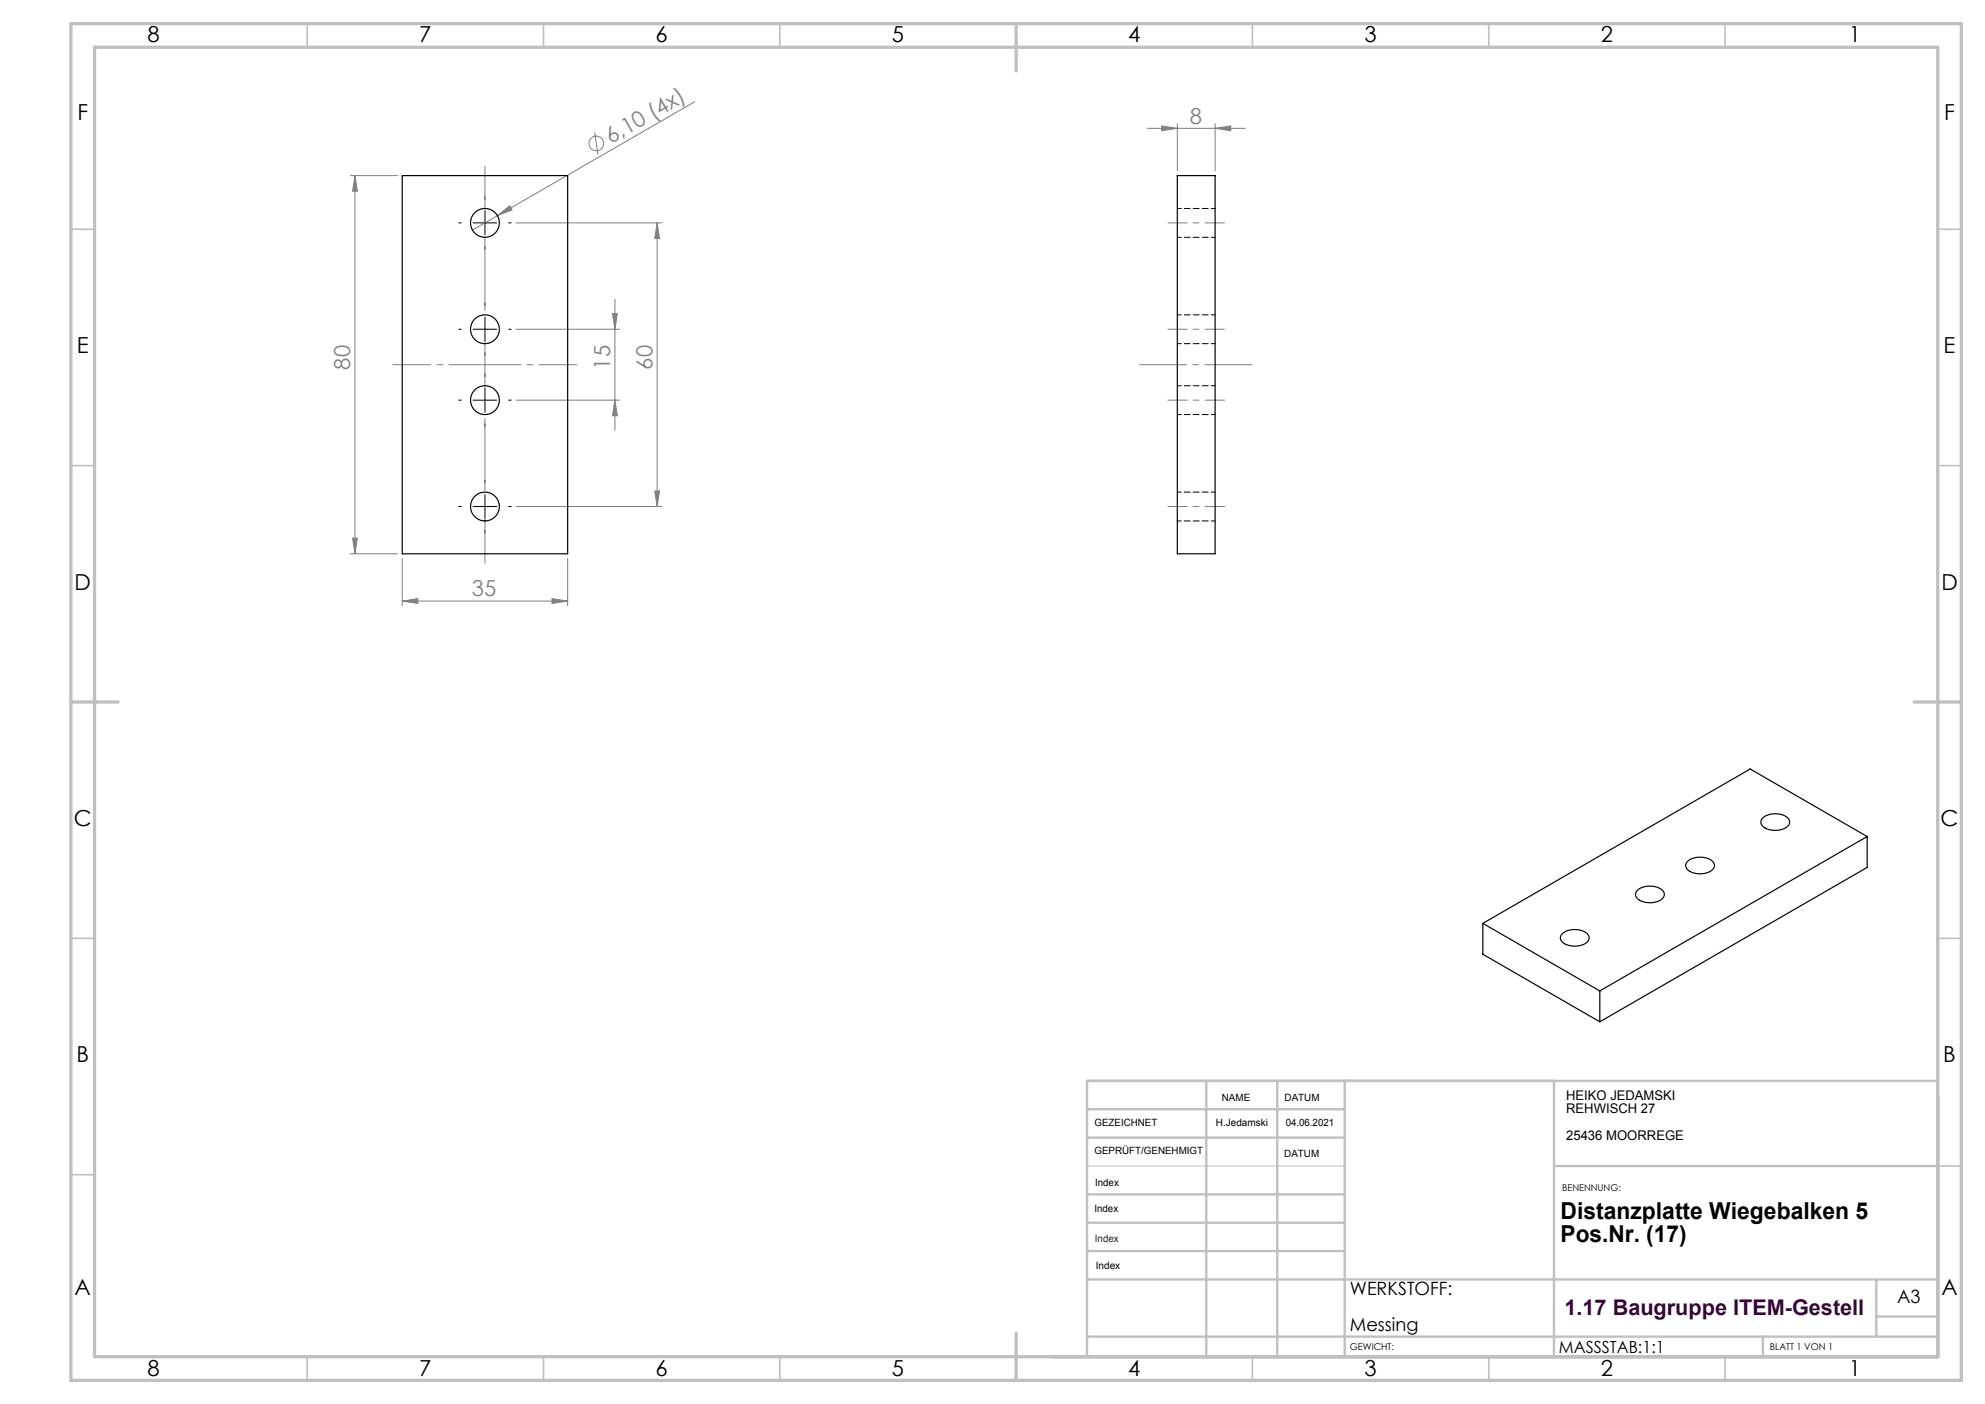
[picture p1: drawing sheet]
<svg xmlns="http://www.w3.org/2000/svg" width="420mm" height="297mm" viewBox="0 0 420 297" stroke-linecap="round" stroke-linejoin="round" font-family="sans-serif">
<g fill="none" stroke="#808080" stroke-width=".21">
<path d="M74.1 37.1h10M75.1 37.1v80M75.1 37.1l.5 3.4h-1zM125.8 28l.7 4.7M147 21.5l-41.8 24.1M242.8 27.1h20.7M245.8 26.6l3.3 .5-3.3 .6zM249.1 26.1v10M257.1 27.1l3.3-.5v1.1zM257.1 26.1v10M105.2 45.6l2.7-2.1 .5 .9zM105.2 45.6l-5.2 3.1"/>
<path d="M109.2 47.1h30.8M139 47.1v60M139 47.1l.6 3.4h-1.1zM109.2 69.6h21.9M129.6 66.3h1l-.5 3.3zM130.1 63.3v27.7M109.2 84.6h21.9M130.1 84.6l.5 3.4h-1zM74.1 117.1h10M74.6 113.8h1l-.5 3.3zM85.1 118.1v10M109.2 107.1h30.8"/>
<path d="M120.1 118.1v10M138.5 103.8h1.1l-.6 3.3zM85.1 127.1l3.3-.5v1.1zM85.1 127.1h35M116.8 126.6l3.3 .5-3.3 .6z"/>
<circle cx="126.2" cy="30.3" r="1.56"/>
</g>
<g fill="none" stroke="#000" stroke-width=".21" stroke-dasharray="15.2 1.3 1.3 1.3">
<path d="M97.6 47.1h-.5M102.6 42.1v-.5M102.6 52.1v.6M107.6 47.1h.6M97.6 69.6h-.5M102.6 64.6v-.5M102.6 74.6v.6M102.6 79.6v-.5M107.6 69.6h.6M97.6 84.6h-.5M102.6 89.6v.6M107.6 84.6h.6"/>
<path d="M97.6 107.1h-.5M102.6 102.1v-.5M102.6 112.1v.6M107.6 107.1h.6"/>
</g>
<path d="M100.1 47.1h5M102.6 44.6v5M100.1 69.6h5M102.6 67.1v5M100.1 84.6h5M102.6 82.1v5M100.1 107.1h5M102.6 104.6v5" fill="none" stroke="#000" stroke-width=".21"/>
<path d="M259.1 47.1h-12M259.1 69.6h-12M259.1 84.6h-12M259.1 107.1h-12" fill="none" stroke="#808080" stroke-width=".21" stroke-dasharray="15.2 1.3 1.3 1.3" stroke-dashoffset="11.1"/>
<path d="M241.1 77.1h23.8" fill="none" stroke="#808080" stroke-width=".21" stroke-dasharray="15.2 1.3 1.3 1.3" stroke-dashoffset="5.3"/>
<path d="M102.6 119.1v-84" fill="none" stroke="#808080" stroke-width=".21" stroke-dasharray="15.2 1.3 1.3 1.3" stroke-dashoffset="3.7"/>
<path d="M122.1 77.1h-39" fill="none" stroke="#808080" stroke-width=".21" stroke-dasharray="15.2 1.3 1.3 1.3" stroke-dashoffset="7.2"/>
<path d="M230 246.7h54.5" fill="none" stroke="#c0c0c0" stroke-width=".21"/>
<g fill="none" stroke="#c0c0c0" stroke-width=".35">
<path d="M65 5v5M115 5v5M165 5v5M265 5v5M315 5v5M365 5v5M15 48.5h5M410 48.5h5M15 98.5h5M410 98.5h5M15 198.5h5M410 198.5h5"/>
<path d="M15 248.5h5M410 246.7h5M65 287v5M115 287v5M165 287v5M265 287v5M315 287v5M365 287v5"/>
</g>
<g fill="none" stroke="#c0c0c0" stroke-width=".5">
<path d="M230 234.7h54.5M255.2 228.7v58.3M270.2 228.7v58.3M284.5 228.7v58.3M328.8 228.7v58.3M410 228.6l-180 .1v58.3M230 252.7h54.5M230 240.7h54.5M230 258.7h54.5M328.8 246.7h81.2M230 264.7h54.5M230 270.7h180"/>
<path d="M397 270.7v12.1M397 278.5h13M230 282.8h180M373 282.8v4.2"/>
</g>
<path d="M15 5h400v287h-400zM20 10h390v277h-390zM215 5v10M15 148.5h10M405 148.5h10M215 282v10" fill="none" stroke="#c0c0c0" stroke-width=".7"/>
<g fill="#808080">
<path d="M105.2 45.6l2.7-2.1 .5 .9z"/>
<path d="M245.8 26.6l3.3 .5-3.3 .6zM257.1 27.1l3.3-.5v1.1z"/>
<path d="M85.1 127.1l3.3-.5v1.1zM116.8 126.6l3.3 .5-3.3 .6z"/>
<path d="M130.1 84.6l.5 3.4h-1zM129.6 66.3h1l-.5 3.3z"/>
<path d="M75.1 37.1l.5 3.4h-1zM74.6 113.8h1l-.5 3.3z"/>
<path d="M139 47.1l.6 3.4h-1.1zM138.5 103.8h1.1l-.6 3.3z"/>
</g>
<g fill="none" stroke="#000" stroke-width=".25">
<path d="M85.1 37.1h35v80h-35zM249.1 37.1h8v80h-8zM372.9 173.1a4.2 4.2 0 0 1 5.6 .2 1.38 1.38 0 0 1-1.1 2 4.3 4.3 0 0 1-4.6-.8l-.2-.7zM395.1 177l-24.8-14.3-56.6 32.6M395.1 177l-56.6 32.6M395.1 177v6.5l-56.6 32.6M313.7 195.3l24.8 14.3M313.7 195.3v6.6l24.8 14.2M330.5 197.5a4.2 4.2 0 0 1 5.6 .3 1.38 1.38 0 0 1-1.1 2 4.3 4.3 0 0 1-4.7-.8l-.1-.7zM346.4 188.4a4.2 4.2 0 0 1 5.6 .2 1.38 1.38 0 0 1-1.1 2 4.3 4.3 0 0 1-4.7-.8l-.1-.7zM357 182.2a4.2 4.2 0 0 1 5.6 .3 1.38 1.38 0 0 1-1.1 2 4.3 4.3 0 0 1-4.6-.8l-.2-.7zM338.5 209.6v6.5"/>
<circle cx="102.6" cy="47.1" r="3"/>
<circle cx="102.6" cy="69.6" r="3"/>
<circle cx="102.6" cy="84.6" r="3"/>
<circle cx="102.6" cy="107.1" r="3"/>
</g>
<path d="M249.1 50.2h8M257.1 44.1h-8M249.1 72.7h8M257.1 66.6h-8M249.1 87.7h8M257.1 81.6h-8M249.1 110.2h8M257.1 104.1h-8" fill="none" stroke="#000" stroke-width=".21" stroke-dasharray="1.3 .6" stroke-dashoffset=".4"/>
<g font-size="4.9">
<text x="330.2" y="257.9">Distanzplatte Wiegebalken 5</text>
<text x="330.2" y="262.8">Pos.Nr. (17)</text>
</g>
<g font-size="4.7">
<text x="31.2" y="9">8</text>
<text x="88.7" y="9">7</text>
<text x="138.7" y="9">6</text>
<text x="188.7" y="9">5</text>
<text x="238.7" y="9">4</text>
<text x="288.7" y="9">3</text>
<text x="338.7" y="9">2</text>
<text x="391.2" y="9">1</text>
<text x="16.4" y="25.5">F</text>
<text x="411.4" y="25.5">F</text>
<text x="16.2" y="74.7">E</text>
<text x="411.2" y="74.7">E</text>
<text x="15.8" y="124.8">D</text>
<text x="410.8" y="124.8">D</text>
<text x="15.6" y="174.8">C</text>
<text x="410.6" y="174.8">C</text>
<text x="16.2" y="224.7">B</text>
<text x="411.2" y="224.7">B</text>
<text x="15.8" y="274">A</text>
<text x="410.8" y="274">A</text>
<text x="31.2" y="291">8</text>
<text x="88.7" y="291">7</text>
<text x="138.7" y="291">6</text>
<text x="188.7" y="291">5</text>
<text x="238.7" y="291">4</text>
<text x="288.7" y="291">3</text>
<text x="338.7" y="291">2</text>
<text x="391.2" y="291">1</text>
</g>
<g font-size="4.7" fill="#808080">
<text x="251.7" y="26.1">8</text>
<text x="129.2" y="30.5" transform="rotate(-30 129.2 30.5)">6,10 (4x)</text>
<text x="74.1" y="78.2" transform="rotate(-90 74.1 78.2)">80</text>
<text x="129.1" y="78.2" transform="rotate(-90 129.1 78.2)">15</text>
<text x="138" y="78.2" transform="rotate(-90 138 78.2)">60</text>
<text x="99.9" y="126.1">35</text>
</g>
<text font-size="4.6" fill="#400040" x="331" y="278.3">1.17 Baugruppe ITEM-Gestell</text>
<g font-size="3.9">
<text x="285.6" y="273.9">WERKSTOFF:</text>
<text x="401.4" y="275.6">A3</text>
<text x="285.6" y="281.6">Messing</text>
</g>
<text font-size="3.5" x="329.9" y="286.3">MASSSTAB:1:1</text>
<g font-size="2.8">
<text x="331.4" y="232.7">HEIKO JEDAMSKI</text>
<text x="331.4" y="235.5">REHWISCH 27</text>
<text x="331.4" y="241.1">25436 MOORREGE</text>
</g>
<g font-size="2.1">
<text x="258.5" y="232.8">NAME</text>
<text x="271.8" y="232.9">DATUM</text>
<text x="231.6" y="238.2">GEZEICHNET</text>
<text x="257.2" y="238.2">H.Jedamski</text>
<text x="272" y="238.2">04.06.2021</text>
<text x="231.6" y="244.2">GEPRÜFT/GENEHMIGT</text>
<text x="271.7" y="244.6">DATUM</text>
<text x="231.7" y="250.8">Index</text>
<text x="231.6" y="256.4">Index</text>
<text x="231.9" y="268.5">Index</text>
</g>
<text font-size="2.1" fill="#400040" x="231.7" y="262.7">Index</text>
<g font-size="2">
<text x="330.5" y="251.9">BENENNUNG:</text>
<text x="285.6" y="285.5">GEWICHT:</text>
<text x="374.5" y="285.6">BLATT 1 VON 1</text>
</g>
</svg>
